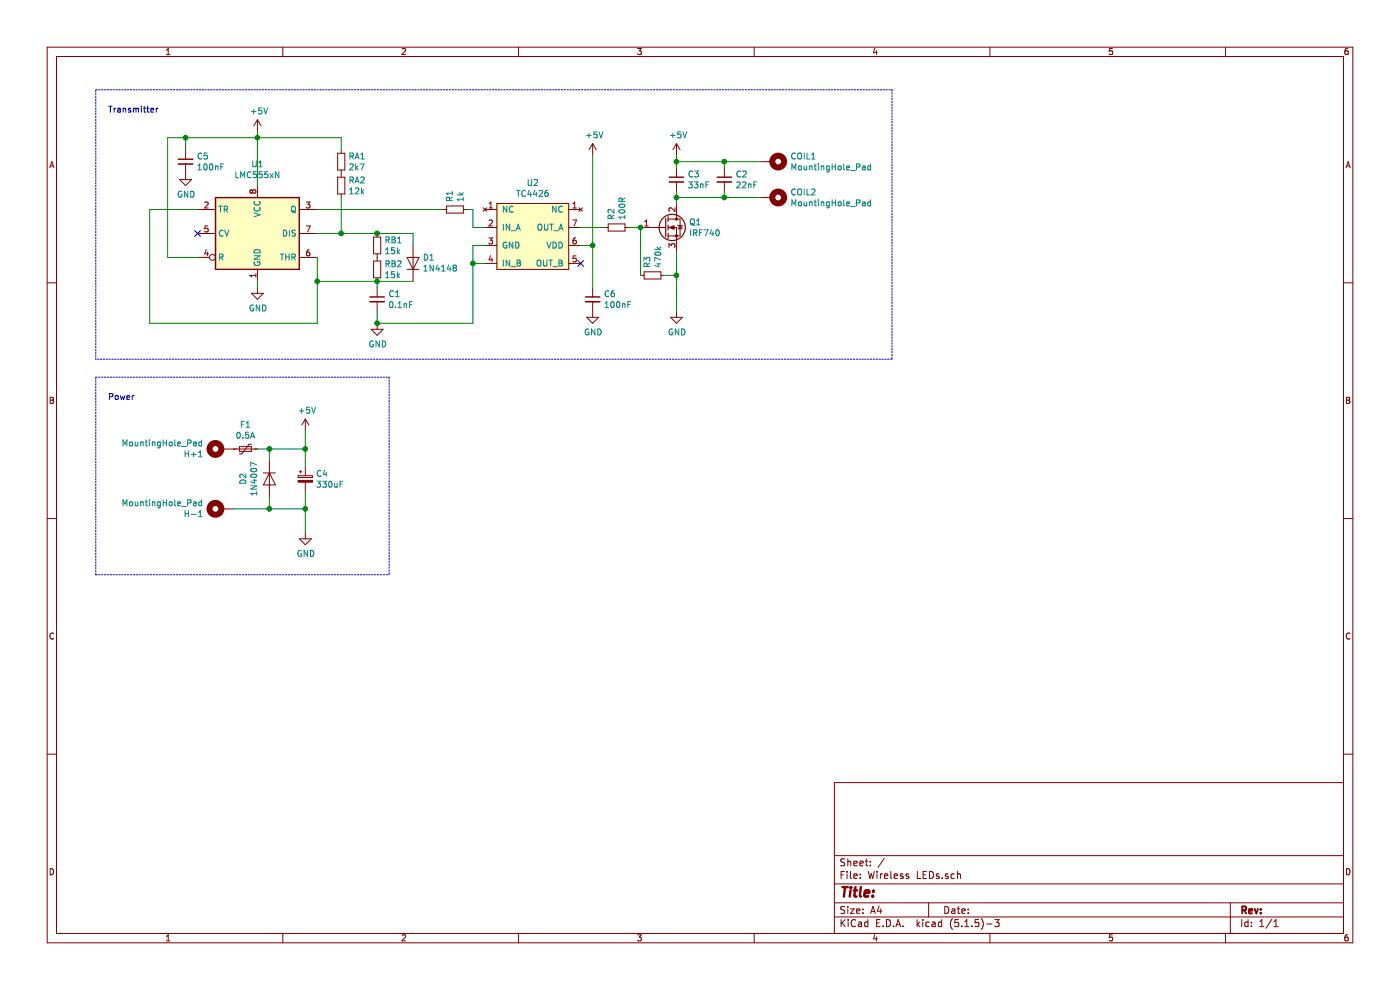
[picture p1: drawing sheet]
EESchema Schematic File Version 4
EELAYER 30 0
EELAYER END
$Descr A4 11693 8268
encoding utf-8
Sheet 1 1
Title ""
Date ""
Rev ""
Comp ""
Comment1 ""
Comment2 ""
Comment3 ""
Comment4 ""
$EndDescr
$Comp
L power:+5V #PWR0101
U 1 1
P 2150 1100
F 0 "#PWR0101" H 2150 950 50  0001 C CNN
F 1 "+5V" H 2165 1273 50  0000 C CNN
F 2 "" H 2150 1100 50  0001 C CNN
F 3 "" H 2150 1100 50  0001 C CNN
	1    2150 1100
	1    0    0    -1  
$EndComp
$Comp
L power:GND #PWR0102
U 1 1
P 2150 2400
F 0 "#PWR0102" H 2150 2150 50  0001 C CNN
F 1 "GND" H 2155 2227 50  0000 C CNN
F 2 "" H 2150 2400 50  0001 C CNN
F 3 "" H 2150 2400 50  0001 C CNN
	1    2150 2400
	1    0    0    -1  
$EndComp
Wire Wire Line
	1400 2150 1650 2150
Wire Wire Line
	2650 2350 3150 2350
$Comp
L power:GND #PWR0104
U 1 1
P 3150 2700
F 0 "#PWR0104" H 3150 2450 50  0001 C CNN
F 1 "GND" H 3155 2527 50  0000 C CNN
F 2 "" H 3150 2700 50  0001 C CNN
F 3 "" H 3150 2700 50  0001 C CNN
	1    3150 2700
	1    0    0    -1  
$EndComp
$Comp
L Device:C_Small C1
U 1 1
P 3150 2500
F 0 "C1" H 3242 2546 50  0000 L CNN
F 1 "0.1nF" H 3242 2455 50  0000 L CNN
F 2 "Capacitor_THT:C_Disc_D4.3mm_W1.9mm_P5.00mm" H 3150 2500 50  0001 C CNN
F 3 "~" H 3150 2500 50  0001 C CNN
	1    3150 2500
	1    0    0    -1  
$EndComp
$Comp
L Device:R_Small RB2
U 1 1
P 3150 2250
F 0 "RB2" H 3209 2296 50  0000 L CNN
F 1 "15k" H 3209 2205 50  0000 L CNN
F 2 "Resistor_THT:R_Axial_DIN0207_L6.3mm_D2.5mm_P10.16mm_Horizontal" H 3150 2250 50  0001 C CNN
F 3 "~" H 3150 2250 50  0001 C CNN
	1    3150 2250
	1    0    0    -1  
$EndComp
Connection ~ 3150 2350
Wire Wire Line
	1650 1750 1250 1750
Wire Wire Line
	1250 1750 1250 2700
Wire Wire Line
	1250 2700 2650 2700
Wire Wire Line
	2650 2700 2650 2350
$Comp
L Device:R_Small RA2
U 1 1
P 2850 1550
F 0 "RA2" H 2909 1596 50  0000 L CNN
F 1 "12k" H 2909 1505 50  0000 L CNN
F 2 "Resistor_THT:R_Axial_DIN0207_L6.3mm_D2.5mm_P10.16mm_Horizontal" H 2850 1550 50  0001 C CNN
F 3 "~" H 2850 1550 50  0001 C CNN
	1    2850 1550
	1    0    0    -1  
$EndComp
NoConn ~ 1650 1950
Wire Notes Line
	800  750  7450 750 
Wire Notes Line
	7450 750  7450 3000
Wire Notes Line
	7450 3000 800  3000
Wire Notes Line
	800  3000 800  750 
Text Notes 900  950  0    50   ~ 0
Transmitter
Wire Notes Line
	800  3150 3250 3150
Wire Notes Line
	800  4800 800  3150
Wire Notes Line
	800  4800 3250 4800
Text Notes 900  3350 0    50   ~ 0
Power
$Comp
L power:+5V #PWR0105
U 1 1
P 2550 3600
F 0 "#PWR0105" H 2550 3450 50  0001 C CNN
F 1 "+5V" H 2565 3773 50  0000 C CNN
F 2 "" H 2550 3600 50  0001 C CNN
F 3 "" H 2550 3600 50  0001 C CNN
	1    2550 3600
	1    0    0    -1  
$EndComp
$Comp
L power:GND #PWR0106
U 1 1
P 2550 4450
F 0 "#PWR0106" H 2550 4200 50  0001 C CNN
F 1 "GND" H 2555 4277 50  0000 C CNN
F 2 "" H 2550 4450 50  0001 C CNN
F 3 "" H 2550 4450 50  0001 C CNN
	1    2550 4450
	1    0    0    -1  
$EndComp
$Comp
L Device:CP_Small C4
U 1 1
P 2550 4000
F 0 "C4" H 2638 4046 50  0000 L CNN
F 1 "330uF" H 2638 3955 50  0000 L CNN
F 2 "Capacitor_THT:CP_Radial_D10.0mm_P5.00mm" H 2550 4000 50  0001 C CNN
F 3 "~" H 2550 4000 50  0001 C CNN
	1    2550 4000
	1    0    0    -1  
$EndComp
Wire Wire Line
	2550 4450 2550 4250
Wire Wire Line
	2150 1100 2150 1150
Connection ~ 2150 1150
Wire Wire Line
	2150 1150 2850 1150
Wire Wire Line
	2150 1150 2150 1550
$Comp
L Timer:LMC555xN U1
U 1 1
P 2150 1950
F 0 "U1" H 2150 2531 50  0000 C CNN
F 1 "LMC555xN" H 2150 2440 50  0000 C CNN
F 2 "Package_DIP:DIP-8_W7.62mm_Socket_LongPads" H 2150 1950 50  0001 C CNN
F 3 "http://www.ti.com/lit/ds/symlink/lmc555.pdf" H 2150 1950 50  0001 C CNN
	1    2150 1950
	1    0    0    -1  
$EndComp
Wire Wire Line
	2150 2400 2150 2350
$Comp
L Device:R_Small RB1
U 1 1
P 3150 2050
F 0 "RB1" H 3209 2096 50  0000 L CNN
F 1 "15k" H 3209 2005 50  0000 L CNN
F 2 "Resistor_THT:R_Axial_DIN0207_L6.3mm_D2.5mm_P10.16mm_Horizontal" H 3150 2050 50  0001 C CNN
F 3 "~" H 3150 2050 50  0001 C CNN
	1    3150 2050
	1    0    0    -1  
$EndComp
$Comp
L Device:R_Small RA1
U 1 1
P 2850 1350
F 0 "RA1" H 2909 1396 50  0000 L CNN
F 1 "2k7" H 2909 1305 50  0000 L CNN
F 2 "Resistor_THT:R_Axial_DIN0207_L6.3mm_D2.5mm_P10.16mm_Horizontal" H 2850 1350 50  0001 C CNN
F 3 "~" H 2850 1350 50  0001 C CNN
	1    2850 1350
	1    0    0    -1  
$EndComp
Wire Wire Line
	2550 3750 2550 3600
Connection ~ 2550 4250
Wire Wire Line
	2550 4250 2550 4100
Wire Notes Line
	3250 3150 3250 4800
$Comp
L Mechanical:MountingHole_Pad H+1
U 1 1
P 1850 3750
F 0 "H+1" V 1804 3900 50  0000 L CNN
F 1 "MountingHole_Pad" V 1895 3900 50  0000 L CNN
F 2 "Connector_Pin:Pin_D1.0mm_L10.0mm" H 1850 3750 50  0001 C CNN
F 3 "~" H 1850 3750 50  0001 C CNN
	1    1850 3750
	0    -1   -1   0   
$EndComp
$Comp
L Mechanical:MountingHole_Pad H-1
U 1 1
P 1850 4250
F 0 "H-1" V 1804 4400 50  0000 L CNN
F 1 "MountingHole_Pad" V 1895 4400 50  0000 L CNN
F 2 "Connector_Pin:Pin_D1.0mm_L10.0mm" H 1850 4250 50  0001 C CNN
F 3 "~" H 1850 4250 50  0001 C CNN
	1    1850 4250
	0    -1   -1   0   
$EndComp
Wire Wire Line
	3950 2700 3150 2700
$Comp
L Device:C_Small C5
U 1 1
P 1550 1350
F 0 "C5" H 1642 1396 50  0000 L CNN
F 1 "100nF" H 1642 1305 50  0000 L CNN
F 2 "Capacitor_THT:C_Rect_L7.0mm_W2.0mm_P5.00mm" H 1550 1350 50  0001 C CNN
F 3 "~" H 1550 1350 50  0001 C CNN
	1    1550 1350
	1    0    0    -1  
$EndComp
$Comp
L power:GND #PWR0111
U 1 1
P 1550 1450
F 0 "#PWR0111" H 1550 1200 50  0001 C CNN
F 1 "GND" H 1555 1277 50  0000 C CNN
F 2 "" H 1550 1450 50  0001 C CNN
F 3 "" H 1550 1450 50  0001 C CNN
	1    1550 1450
	1    0    0    -1  
$EndComp
$Comp
L Diode:1N4148 D1
U 1 1
P 3450 2200
F 0 "D1" V 3496 2121 50  0000 R CNN
F 1 "1N4148" V 3405 2121 50  0000 R CNN
F 2 "Diode_THT:D_DO-35_SOD27_P7.62mm_Horizontal" H 3450 2025 50  0001 C CNN
F 3 "https://assets.nexperia.com/documents/data-sheet/1N4148_1N4448.pdf" H 3450 2200 50  0001 C CNN
	1    3450 2200
	0    -1   -1   0   
$EndComp
Wire Wire Line
	3150 2350 3450 2350
Wire Wire Line
	3450 2050 3450 1950
Wire Wire Line
	3450 1950 3150 1950
Connection ~ 3150 1950
Wire Wire Line
	1950 4250 2250 4250
Wire Wire Line
	2150 3750 2250 3750
Wire Wire Line
	2550 3900 2550 3750
Connection ~ 2550 3750
$Comp
L Diode:1N4007 D2
U 1 1
P 2250 4000
F 0 "D2" H 2250 3784 50  0000 C CNN
F 1 "1N4007" H 2250 3875 50  0000 C CNN
F 2 "Diode_THT:D_DO-41_SOD81_P10.16mm_Horizontal" H 2250 3825 50  0001 C CNN
F 3 "http://www.vishay.com/docs/88503/1n4001.pdf" H 2250 4000 50  0001 C CNN
	1    2250 4000
	0    1    1    0   
$EndComp
$Comp
L Device:Polyfuse_Small F1
U 1 1
P 2050 3750
F 0 "F1" V 1845 3750 50  0000 C CNN
F 1 "0.5A" V 1936 3750 50  0000 C CNN
F 2 "Fuse:Fuse_Bourns_MF-RG500" H 2100 3550 50  0001 L CNN
F 3 "~" H 2050 3750 50  0001 C CNN
	1    2050 3750
	0    1    1    0   
$EndComp
Wire Wire Line
	2250 3850 2250 3750
Connection ~ 2250 3750
Wire Wire Line
	2250 3750 2550 3750
Wire Wire Line
	2250 4150 2250 4250
Connection ~ 2250 4250
Wire Wire Line
	2250 4250 2550 4250
$Comp
L Device:R_Small R1
U 1 1
P 3800 1750
F 0 "R1" H 3859 1796 50  0000 L CNN
F 1 "1k" H 3859 1705 50  0000 L CNN
F 2 "Resistor_THT:R_Axial_DIN0207_L6.3mm_D2.5mm_P10.16mm_Horizontal" H 3800 1750 50  0001 C CNN
F 3 "~" H 3800 1750 50  0001 C CNN
	1    3800 1750
	0    -1   -1   0   
$EndComp
Wire Wire Line
	1400 2150 1400 1150
Wire Wire Line
	2650 1950 2850 1950
Wire Wire Line
	2850 1950 3150 1950
Connection ~ 2650 2350
Wire Wire Line
	2650 2350 2650 2150
Connection ~ 2850 1950
Wire Wire Line
	4050 2050 3950 2050
Wire Wire Line
	3950 2050 3950 2200
Wire Wire Line
	4050 2200 3950 2200
Connection ~ 3950 2200
Wire Wire Line
	3950 2200 3950 2700
Wire Wire Line
	3150 2400 3150 2350
Wire Wire Line
	3150 2600 3150 2700
Connection ~ 3150 2700
Wire Wire Line
	1400 1150 1550 1150
Wire Wire Line
	1550 1250 1550 1150
Connection ~ 1550 1150
Wire Wire Line
	1550 1150 2150 1150
Wire Wire Line
	2850 1650 2850 1950
Wire Wire Line
	2850 1250 2850 1150
Connection ~ 6050 1650
Wire Wire Line
	6350 1650 6050 1650
Connection ~ 6050 1350
Wire Wire Line
	6050 1350 6350 1350
Wire Wire Line
	6050 1600 6050 1650
Wire Wire Line
	6050 1350 6050 1400
Connection ~ 5350 1900
Wire Wire Line
	5250 1900 5350 1900
Wire Wire Line
	5650 2300 5650 2600
Connection ~ 5650 2300
Wire Wire Line
	5550 2300 5650 2300
Wire Wire Line
	5350 1900 5350 2300
$Comp
L Device:R_Small R3
U 1 1
P 5450 2300
F 0 "R3" H 5509 2346 50  0000 L CNN
F 1 "470k" H 5509 2255 50  0000 L CNN
F 2 "Resistor_THT:R_Axial_DIN0207_L6.3mm_D2.5mm_P10.16mm_Horizontal" H 5450 2300 50  0001 C CNN
F 3 "~" H 5450 2300 50  0001 C CNN
	1    5450 2300
	0    -1   -1   0   
$EndComp
Wire Wire Line
	4850 1900 5050 1900
$Comp
L Device:R_Small R2
U 1 1
P 5150 1900
F 0 "R2" H 5209 1946 50  0000 L CNN
F 1 "100R" H 5209 1855 50  0000 L CNN
F 2 "Resistor_THT:R_Axial_DIN0207_L6.3mm_D2.5mm_P10.16mm_Horizontal" H 5150 1900 50  0001 C CNN
F 3 "~" H 5150 1900 50  0001 C CNN
	1    5150 1900
	0    -1   -1   0   
$EndComp
Wire Wire Line
	5650 2100 5650 2300
$Comp
L power:GND #PWR0110
U 1 1
P 4950 2600
F 0 "#PWR0110" H 4950 2350 50  0001 C CNN
F 1 "GND" H 4955 2427 50  0000 C CNN
F 2 "" H 4950 2600 50  0001 C CNN
F 3 "" H 4950 2600 50  0001 C CNN
	1    4950 2600
	1    0    0    -1  
$EndComp
Connection ~ 4950 2050
Wire Wire Line
	4950 2050 4950 2400
$Comp
L Device:C_Small C6
U 1 1
P 4950 2500
F 0 "C6" H 5042 2546 50  0000 L CNN
F 1 "100nF" H 5042 2455 50  0000 L CNN
F 2 "Capacitor_THT:C_Rect_L7.0mm_W2.0mm_P5.00mm" H 4950 2500 50  0001 C CNN
F 3 "~" H 4950 2500 50  0001 C CNN
	1    4950 2500
	1    0    0    -1  
$EndComp
$Comp
L Mechanical:MountingHole_Pad COIL2
U 1 1
P 6450 1650
F 0 "COIL2" V 6404 1800 50  0000 L CNN
F 1 "MountingHole_Pad" V 6495 1800 50  0000 L CNN
F 2 "Connector_Pin:Pin_D1.0mm_L10.0mm" H 6450 1650 50  0001 C CNN
F 3 "~" H 6450 1650 50  0001 C CNN
	1    6450 1650
	0    1    1    0   
$EndComp
$Comp
L Mechanical:MountingHole_Pad COIL1
U 1 1
P 6450 1350
F 0 "COIL1" V 6404 1500 50  0000 L CNN
F 1 "MountingHole_Pad" V 6495 1500 50  0000 L CNN
F 2 "Connector_Pin:Pin_D1.0mm_L10.0mm" H 6450 1350 50  0001 C CNN
F 3 "~" H 6450 1350 50  0001 C CNN
	1    6450 1350
	0    1    1    0   
$EndComp
$Comp
L Device:C_Small C2
U 1 1
P 6050 1500
F 0 "C2" H 6142 1546 50  0000 L CNN
F 1 "22nF" H 6142 1455 50  0000 L CNN
F 2 "Capacitor_THT:C_Rect_L7.0mm_W2.0mm_P5.00mm" H 6050 1500 50  0001 C CNN
F 3 "~" H 6050 1500 50  0001 C CNN
	1    6050 1500
	1    0    0    -1  
$EndComp
NoConn ~ 4850 2200
$Comp
L power:+5V #PWR0109
U 1 1
P 4950 1300
F 0 "#PWR0109" H 4950 1150 50  0001 C CNN
F 1 "+5V" H 4965 1473 50  0000 C CNN
F 2 "" H 4950 1300 50  0001 C CNN
F 3 "" H 4950 1300 50  0001 C CNN
	1    4950 1300
	1    0    0    -1  
$EndComp
Wire Wire Line
	4950 2050 4950 1300
Wire Wire Line
	4850 2050 4950 2050
$Comp
L Wireless-LEDs-rescue:TC4426-driverFETcustom U2
U 1 1
P 4450 1950
F 0 "U2" H 4450 2375 50  0000 C CNN
F 1 "TC4426" H 4450 2284 50  0000 C CNN
F 2 "Package_DIP:DIP-8_W7.62mm_Socket_LongPads" H 4450 2350 50  0001 C CNN
F 3 "" H 4450 2350 50  0001 C CNN
	1    4450 1950
	1    0    0    -1  
$EndComp
$Comp
L power:GND #PWR0108
U 1 1
P 5650 2600
F 0 "#PWR0108" H 5650 2350 50  0001 C CNN
F 1 "GND" H 5655 2427 50  0000 C CNN
F 2 "" H 5650 2600 50  0001 C CNN
F 3 "" H 5650 2600 50  0001 C CNN
	1    5650 2600
	1    0    0    -1  
$EndComp
Wire Wire Line
	5650 1650 5650 1600
Connection ~ 5650 1650
Wire Wire Line
	6050 1650 5650 1650
Wire Wire Line
	5650 1350 5650 1400
Connection ~ 5650 1350
Wire Wire Line
	6050 1350 5650 1350
Wire Wire Line
	5650 1300 5650 1350
$Comp
L power:+5V #PWR0107
U 1 1
P 5650 1300
F 0 "#PWR0107" H 5650 1150 50  0001 C CNN
F 1 "+5V" H 5665 1473 50  0000 C CNN
F 2 "" H 5650 1300 50  0001 C CNN
F 3 "" H 5650 1300 50  0001 C CNN
	1    5650 1300
	1    0    0    -1  
$EndComp
$Comp
L Device:C_Small C3
U 1 1
P 5650 1500
F 0 "C3" H 5742 1546 50  0000 L CNN
F 1 "33nF" H 5742 1455 50  0000 L CNN
F 2 "Capacitor_THT:C_Rect_L7.0mm_W2.0mm_P5.00mm" H 5650 1500 50  0001 C CNN
F 3 "~" H 5650 1500 50  0001 C CNN
	1    5650 1500
	1    0    0    -1  
$EndComp
Wire Wire Line
	5650 1700 5650 1650
$Comp
L Transistor_FET:IRF740 Q1
U 1 1
P 5550 1900
F 0 "Q1" H 5754 1946 50  0000 L CNN
F 1 "IRF740" H 5754 1855 50  0000 L CNN
F 2 "Package_TO_SOT_THT:TO-220-3_Vertical" H 5800 1825 50  0001 L CIN
F 3 "http://www.vishay.com/docs/91054/91054.pdf" H 5550 1900 50  0001 L CNN
	1    5550 1900
	1    0    0    -1  
$EndComp
Wire Wire Line
	3900 1750 3950 1750
Wire Wire Line
	3950 1750 3950 1900
Wire Wire Line
	3950 1900 4050 1900
Wire Wire Line
	3700 1750 2650 1750
$EndSCHEMATC
